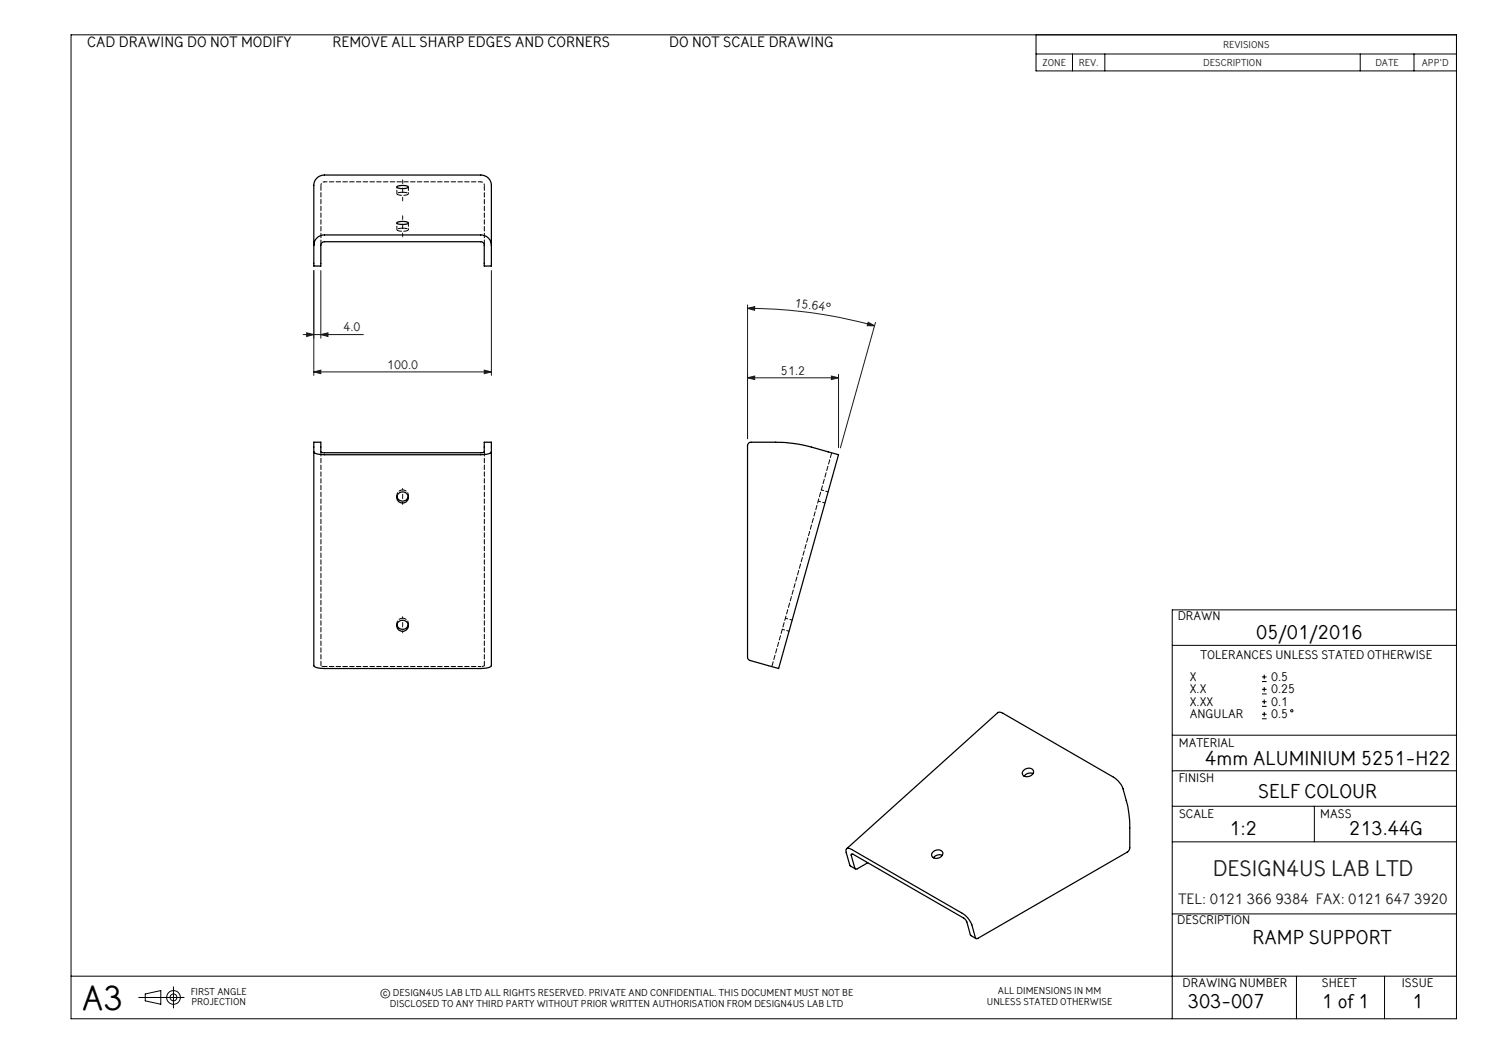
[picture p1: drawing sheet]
<svg xmlns="http://www.w3.org/2000/svg" width="420mm" height="297mm" viewBox="0 0 420 297" stroke-linecap="round" stroke-linejoin="round" font-family="sans-serif">
<g fill="none" stroke="#000" stroke-width=".28">
<path d="M20 9.8h390v277h-390zM291.6 9.8v10.2h118.4M291.6 15.2h118.4M301.9 15.2v4.8M311 15.2v4.8M382.9 15.2v4.8M398 15.2v4.8M410 171.7h-80v115.1M330 181.7h80M355.2 191.9h1.4M355.2 190.6h1.4M355.2 195.4h1.4"/>
<path d="M355.2 194.1h1.4M355.2 198.9h1.4M355.2 197.6h1.4M355.9 189.9v1.3M355.9 193.4v1.3M355.9 196.9v1.3M330 217h80M330 207h80M355.2 202.3h1.4M355.2 201.1h1.4M355.9 200.4v1.3M330 237h80"/>
<path d="M330 227h80M370 227v10M330 257.3h80M20 274.8h390M40.9 279.8l4.4-.9v3.8l-4.4-.9zM48.8 277.8v6M364.9 274.8v12M389.7 274.8v12M39.1 280.8h12.7"/>
<circle cx="363.6" cy="200.1" r=".32"/>
<circle cx="48.8" cy="280.8" r="1.92"/>
<circle cx="48.8" cy="280.8" r=".95"/>
</g>
<g fill="none" stroke="#191924" stroke-width=".28">
<path d="M88.3 76.2v29.5M90.3 76.2v19M138.3 76.2v29.5M85.3 94.2h17M86.3 93.7l2 .5-2 .5zM90.3 94.2l2-.5v1zM210.4 85.8v37.7M210.4 86.8l2-.5v1zM210.4 86.8a133.1 133.1 0 0 1 35.8 4.9M244.4 90.7l1.8 1h-2.1zM246.5 90.8l-9.9 35.3M88.3 104.7l2-.5v1z"/>
<path d="M88.3 104.7h50M136.3 104.2l2 .5-2 .5zM210.4 106.4l2-.5v1zM210.4 106.4h25.6M234 105.9l2 .5-2 .5zM236 105.4v20.6"/>
</g>
<path d="M113.3 142v-4.5M113.3 178.1v-4.5" fill="none" stroke="#191924" stroke-width=".28" stroke-dasharray="15.2 1.3 1.3 1.3" stroke-dashoffset="14.9"/>
<path d="M113.3 50.6v6M113.3 60.7v6" fill="none" stroke="#191924" stroke-width=".28" stroke-dasharray="15.2 1.3 1.3 1.3" stroke-dashoffset="14.2"/>
<g fill="#191924">
<path d="M244.4 90.7l1.8 1h-2.1zM210.4 86.8l2-.5v1z"/>
<path d="M210.4 106.4l2-.5v1zM234 105.9l2 .5-2 .5zM88.3 104.7l2-.5v1zM136.3 104.2l2 .5-2 .5z"/>
<path d="M86.3 93.7l2 .5-2 .5zM90.3 94.2l2-.5v1z"/>
</g>
<g fill="none" stroke="#000" stroke-width=".35">
<path d="M89 50.3l.8-.6 1.5-.4h44a2.92 2.92 0 0 1 3 2.9v22.7h-2v-5.9a.96 .96 0 0 0-1-1h-44a1.02 1.02 0 0 0-1 1v5.9h-2v-22.7l.2-1zM111.8 52.5l1-.3a2.11 2.11 0 0 1 2.1 .5l-1.2 .4a2.34 2.34 0 0 1-2-.5zM88.3 69a2.93 2.93 0 0 1 3-2.9h44a2.92 2.92 0 0 1 3 2.9M111.7 62.7a3.1 3.1 0 0 1 3.2 .1l-1.2 .4a2.06 2.06 0 0 1-2-.5zM88.3 124.5h2v2.7l.6 .3h44.8l.6-.3v-2.7h2v62.9a2.68 2.68 0 0 1-2.4 .8h-44.6a3.9 3.9 0 0 1-3-.8zM88.3 127.2a2.68 2.68 0 0 0 2.5 .8h44.5a3.9 3.9 0 0 0 3-.8M111.7 139.8a1.64 1.64 0 0 0 1.6 1.3 1.64 1.64 0 0 0 1.6-1.3M210.7 124.8l.7-.3h6.9a38.6 38.6 0 0 1 10.1 1.4l7.6 2.1-16.8 60.2-8-2.3-.6-.3-.2-.5v-59.8zM111.7 175.9a1.65 1.65 0 0 0 1.6 1.3 1.65 1.65 0 0 0 1.6-1.3M288 217a1.66 1.66 0 0 1 3 .3 1.77 1.77 0 0 1-1.5 1.3 1.77 1.77 0 0 1-1.7-.8zM290.8 217.8a2.06 2.06 0 0 0-2.5 .7M238.3 238.9l42.8-38.4 1.2 .3 31.1 18a6.3 6.3 0 0 1 2.7 3.2l.9 3.4a28.2 28.2 0 0 1 1 7.6v5.8l-.7 1.1-42.1 24.3h-.5l-.1-.2-1-3.7a6.6 6.6 0 0 0-2.7-3.2l-31.5-18.1a.78 .78 0 0 0-1-.1 .78 .78 0 0 0-.2 1.1l1.1 3.7 1.5 .9"/>
<path d="M262.5 240a1.67 1.67 0 0 1 2.9 .2 1.74 1.74 0 0 1-1.4 1.4 1.74 1.74 0 0 1-1.7-.8zM244.3 242.9l-3.1 1.7h-.4l-1.2-3.8a.3 .3 0 0 1 .1-.4 .3 .3 0 0 1 .4 .1l31.2 17.9 .9 1.1 1.1 3.8 1.5 .9M265.3 240.8a2.14 2.14 0 0 0-2.5 .7"/>
<circle cx="113.3" cy="140" r="1.59"/>
<circle cx="113.3" cy="176.1" r="1.6"/>
</g>
<path d="M90.3 127.2v60.2M136.3 187.4v-60.2" fill="none" stroke="#000" stroke-width=".28" stroke-dasharray="1.3 .6" stroke-dashoffset=".1"/>
<path d="M91.3 51.2h44M91.3 187.6l-1-.2M91.3 187.6h44M136.3 187.4l-1 .2" fill="none" stroke="#000" stroke-width=".28" stroke-dasharray="1.3 .6" stroke-dashoffset=".5"/>
<path d="M111.7 139.8a1.58 1.58 0 0 1 1.6-1.9M113.3 137.9a1.58 1.58 0 0 1 1.6 1.9M111.7 175.9a1.58 1.58 0 0 1 1.6-1.9M113.3 174a1.58 1.58 0 0 1 1.6 1.9" fill="none" stroke="#000" stroke-width=".28" stroke-dasharray="1.3 .6" stroke-dashoffset=".2"/>
<path d="M113.3 54.1l1.6 .4a2.52 2.52 0 0 1-2.7 .4l-.4-.2 .1-.3 1.4-.3M113.3 64.2l1.6 .4a2.52 2.52 0 0 1-2.7 .4l-.4-.2 .1-.3 1.4-.3M111.7 139.5v.5M115 140v-.5M111.7 175.6v.5M115 176.1v-.5" fill="none" stroke="#000" stroke-width=".28" stroke-dasharray="1.3 .6"/>
<path d="M217.3 187.6l16.8-60.1" fill="none" stroke="#000" stroke-width=".28" stroke-dasharray="1.3 .6" stroke-dashoffset="-.1"/>
<path d="M233.1 138.5l-1.9-.6M230.3 141.1l1.9 .5M220.2 177.2l1.9 .5M223 174.6l-1.9-.6" fill="none" stroke="#000" stroke-width=".28" stroke-dasharray="1.3 .6" stroke-dashoffset=".6"/>
<path d="M90.3 52.2a.98 .98 0 0 1 1-1M135.3 51.2a.98 .98 0 0 1 1 1" fill="none" stroke="#000" stroke-width=".28" stroke-dasharray="1.3 .6" stroke-dashoffset=".8"/>
<path d="M90.3 52.2v16.8M136.3 69v-16.8" fill="none" stroke="#000" stroke-width=".28" stroke-dasharray="1.3 .6" stroke-dashoffset="-.2"/>
<path d="M111.7 52.6v2M115 54.6v-2M111.7 62.7v2M115 64.7v-2" fill="none" stroke="#000" stroke-width=".28" stroke-dasharray="1.3 .6" stroke-dashoffset="1"/>
<text font-size="9.9" x="23" y="284.3">A3</text>
<text font-size="6.3" fill="#191924" x="341.4" y="246.5">DESIGN4US LAB LTD</text>
<g font-size="5.6">
<text x="353.6" y="179.8">05/01/2016</text>
<text x="339.3" y="215.2">4mm ALUMINIUM 5251-H22</text>
<text x="354.2" y="224.7">SELF COLOUR</text>
<text x="346.1" y="235">1:2</text>
<text x="379.8" y="235">213.44G</text>
<text x="352.6" y="265.8">RAMP SUPPORT</text>
<text x="334.4" y="283.8">303-007</text>
<text x="372.1" y="283.8">1 of 1</text>
<text x="397.5" y="283.8">1</text>
</g>
<g font-size="4.2">
<text x="24.5" y="13.2">CAD DRAWING DO NOT MODIFY</text>
<text x="93.6" y="13.2">REMOVE ALL SHARP EDGES AND CORNERS</text>
<text x="188.4" y="13.2">DO NOT SCALE DRAWING</text>
</g>
<text font-size="4.2" fill="#191924" x="331.7" y="254.5">TEL: 0121 366 9384 FAX: 0121 647 3920</text>
<g font-size="3.5" fill="#191924">
<text x="223.6" y="86.5" transform="rotate(8 223.6 86.5)">15.64°</text>
<text x="96.7" y="93.3">4.0</text>
<text x="109" y="103.8">100.0</text>
<text x="219.9" y="105.5">51.2</text>
</g>
<g font-size="3.5">
<text x="331.5" y="174.6">DRAWN</text>
<text x="337.9" y="185.6">TOLERANCES UNLESS STATED OTHERWISE</text>
<text x="334.9" y="191.7">X</text>
<text x="357.8" y="191.7">0.5</text>
<text x="334.9" y="195.2">X.X</text>
<text x="357.8" y="195.2">0.25</text>
<text x="334.9" y="198.7">X.XX</text>
<text x="334.9" y="202.2">ANGULAR</text>
<text x="357.8" y="198.7">0.1</text>
<text x="357.8" y="202.2">0.5</text>
<text x="331.9" y="210.2">MATERIAL</text>
<text x="331.9" y="220.2">FINISH</text>
<text x="331.9" y="230.2">SCALE</text>
<text x="371.7" y="230.2">MASS</text>
<text x="331.4" y="260.2">DESCRIPTION</text>
<text x="332.9" y="277.9">DRAWING NUMBER</text>
<text x="372.1" y="277.9">SHEET</text>
<text x="394.6" y="277.9">ISSUE</text>
</g>
<g font-size="2.8" fill="#191924">
<text x="344.3" y="13.6">REVISIONS</text>
<text x="293.5" y="18.7">ZONE</text>
<text x="303.7" y="18.7">REV.</text>
<text x="338.7" y="18.7">DESCRIPTION</text>
<text x="387.2" y="18.7">DATE</text>
<text x="400.2" y="18.6">APP'D</text>
</g>
<g font-size="2.8">
<text x="53.7" y="280.1">FIRST ANGLE</text>
<text x="107" y="280.4">© DESIGN4US LAB LTD ALL RIGHTS RESERVED. PRIVATE AND CONFIDENTIAL. THIS DOCUMENT MUST NOT BE</text>
<text x="280.9" y="279.8">ALL DIMENSIONS IN MM</text>
<text x="53.9" y="283.1">PROJECTION</text>
<text x="109.8" y="283.4">DISCLOSED TO ANY THIRD PARTY WITHOUT PRIOR WRITTEN AUTHORISATION FROM DESIGN4US LAB LTD</text>
<text x="277.8" y="282.8">UNLESS STATED OTHERWISE</text>
</g>
</svg>
